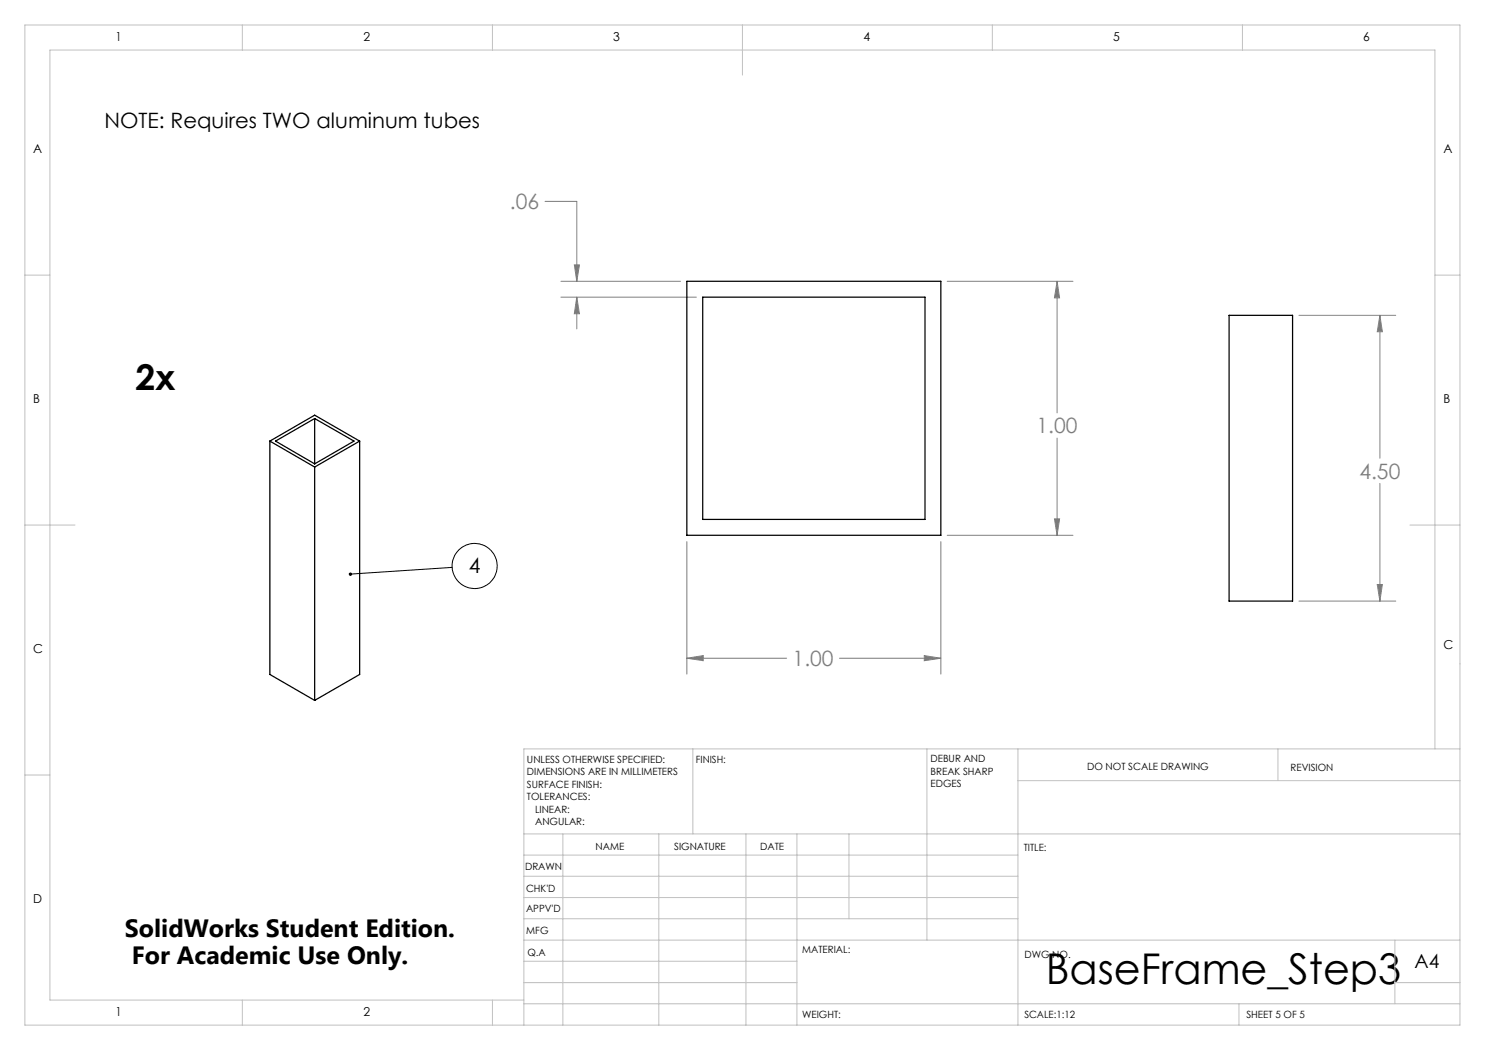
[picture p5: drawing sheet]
<svg xmlns="http://www.w3.org/2000/svg" width="297mm" height="210mm" viewBox="0 0 297 210" stroke-linecap="round" stroke-linejoin="round" font-family="sans-serif">
<g fill="none" stroke="#000" stroke-width=".2">
<path d="M90.4 113.5l-20.3 1.3"/>
<circle cx="94.9" cy="113.2" r="4.5"/>
</g>
<g fill="none" stroke="#808080" stroke-width=".2">
<path d="M109 40.3h6.4v16M112.2 56.3h23.9M112.2 59.4h27.1M114.9 53h1l-.5 3.3zM115.4 59.4l.5 3.4h-1zM115.4 59.4v6.4M189.4 56.3h25.2M211.4 56.3l.5 3.3h-1zM211.4 56.3v26.3M259.8 63.1h19.4M276 63.1l.5 3.2h-1.1zM276 63.1v28.5"/>
<path d="M211.4 87.6v19.5M276 96.7v23.5M137.4 108.3v26.5M188.2 108.3v26.5M189.4 107.1h25.2M210.9 103.8h1l-.5 3.3zM275.4 116.9h1.1l-.5 3.3zM137.4 131.6l3.3-.5v1zM137.4 131.6h19.9M167.9 131.6h20.3M184.9 131.1l3.3 .5-3.3 .5zM259.8 120.2h19.4"/>
</g>
<g fill="none" stroke="#c0c0c0" stroke-width=".2">
<path d="M5 5h287v200h-287zM48.5 5v5M98.5 5v5M148.5 5v10M198.5 5v5M248.5 5v5M5 55h5M287 55h5M5 105h10M282 105h10M5 155h5M138.6 149.8v17"/>
<path d="M185.4 149.8v38.2M203.6 149.8v55.2M203.6 156.1h88.4M255.6 149.8v6.3M287 149.8v-139.8h-277v190h94.8M292 149.8h-187.2v55.2M104.8 166.8h187.2M104.8 179.5h98.8M104.8 175.3h98.8M104.8 171h98.8M112.6 166.8v38.2M131.8 166.8v38.2"/>
<path d="M149.2 166.8v38.2M159.4 166.8v38.2M169.8 166.8v17M104.8 183.8h98.8M104.8 196.5h54.6M104.8 192.3h54.6M104.8 188h187.2M279 196.5h13M279 188v12.8M48.5 200v5M98.5 200v5M104.8 200.8h187.2"/>
<path d="M247.8 200.8v4.2"/>
</g>
<path d="M69.8 114.6a.34 .34 0 0 1 .6 0 .34 .34 0 0 1-.2 .5 .34 .34 0 0 1-.5-.2l.4-.1-.4 .1z" fill="#000"/>
<path d="M276 63.1l.5 3.2h-1.1zM275.4 116.9h1.1l-.5 3.3zM210.9 103.8h1l-.5 3.3zM211.4 56.3l.5 3.3h-1zM137.4 131.6l3.3-.5v1zM184.9 131.1l3.3 .5-3.3 .5zM114.9 53h1l-.5 3.3zM115.4 59.4l.5 3.4h-1z" fill="#808080"/>
<path d="M137.4 56.3h50.8v50.8h-50.8zM140.5 59.4h44.5v44.5h-44.5zM245.8 63.1h12.7v57.1h-12.7zM54 88.2l8.9-5.2 9 5.2M54 88.2l8.9 5.2M54 88.2v46.7l8.9 5.2M62.9 83.7l-7.8 4.5 7.8 4.6M62.9 83.7l7.9 4.5-7.9 4.6M62.9 83.7v9.1M62.9 93.4v46.7M71.9 88.2l-9 5.2M71.9 88.2v46.7l-9 5.2" fill="none" stroke="#000" stroke-width=".25"/>
<text font-size="8.5" x="209.1" y="196.7">BaseFrame_Step3</text>
<text font-size="7.1" x="27.1" y="78.1">2x</text>
<g font-size="5">
<text x="25" y="187.4">SolidWorks Student Edition.</text>
<text x="26.4" y="192.9">For Academic Use Only.</text>
</g>
<g font-size="4.2">
<text x="20.9" y="25.7">NOTE: Requires TWO aluminum tubes</text>
<text x="93.8" y="114.7">4</text>
</g>
<g font-size="4.2" fill="#808080">
<text x="102" y="41.8">.06</text>
<text x="207.3" y="86.7">1.00</text>
<text x="271.9" y="95.7">4.50</text>
<text x="158.5" y="133.2">1.00</text>
</g>
<text font-size="3.9" x="282.9" y="193.6">A4</text>
<g font-size="2.5">
<text x="23.1" y="8.2">1</text>
<text x="72.7" y="8.2">2</text>
<text x="122.7" y="8.2">3</text>
<text x="172.7" y="8.2">4</text>
<text x="222.7" y="8.2">5</text>
<text x="272.7" y="8.2">6</text>
<text x="6.7" y="30.7">A</text>
<text x="288.7" y="30.7">A</text>
<text x="6.7" y="80.7">B</text>
<text x="288.7" y="80.7">B</text>
<text x="6.7" y="130.7">C</text>
<text x="288.7" y="129.7">C</text>
<text x="6.7" y="180.7">D</text>
<text x="23.1" y="203.2">1</text>
<text x="72.7" y="203.2">2</text>
</g>
<g font-size="2">
<text x="105.4" y="152.6">UNLESS OTHERWISE SPECIFIED:</text>
<text x="105.4" y="155.1">DIMENSIONS ARE IN MILLIMETERS</text>
<text x="139.2" y="152.6">FINISH:</text>
<text x="186.1" y="152.5">DEBUR AND</text>
<text x="186.1" y="155">BREAK SHARP</text>
<text x="217.4" y="154">DO NOT SCALE DRAWING</text>
<text x="258.1" y="154.2">REVISION</text>
<text x="105.4" y="157.6">SURFACE FINISH:</text>
<text x="105.4" y="160.1">TOLERANCES:</text>
<text x="186.1" y="157.5">EDGES</text>
<text x="107" y="162.6">LINEAR:</text>
<text x="107" y="165.1">ANGULAR:</text>
<text x="119.1" y="170">NAME</text>
<text x="134.8" y="169.9">SIGNATURE</text>
<text x="152" y="169.9">DATE</text>
<text x="204.8" y="170.2">TITLE:</text>
<text x="105" y="174.1">DRAWN</text>
<text x="105.2" y="178.3">CHK'D</text>
<text x="105.2" y="182.4">APPV'D</text>
<text x="105.3" y="186.8">MFG</text>
<text x="105.5" y="191.1">Q.A</text>
<text x="160.5" y="190.5">MATERIAL:</text>
<text x="204.9" y="191.6">DWG NO.</text>
<text x="160.4" y="203.5">WEIGHT:</text>
<text x="204.9" y="203.6">SCALE:1:12</text>
<text x="249.3" y="203.6">SHEET 5 OF 5</text>
</g>
</svg>
